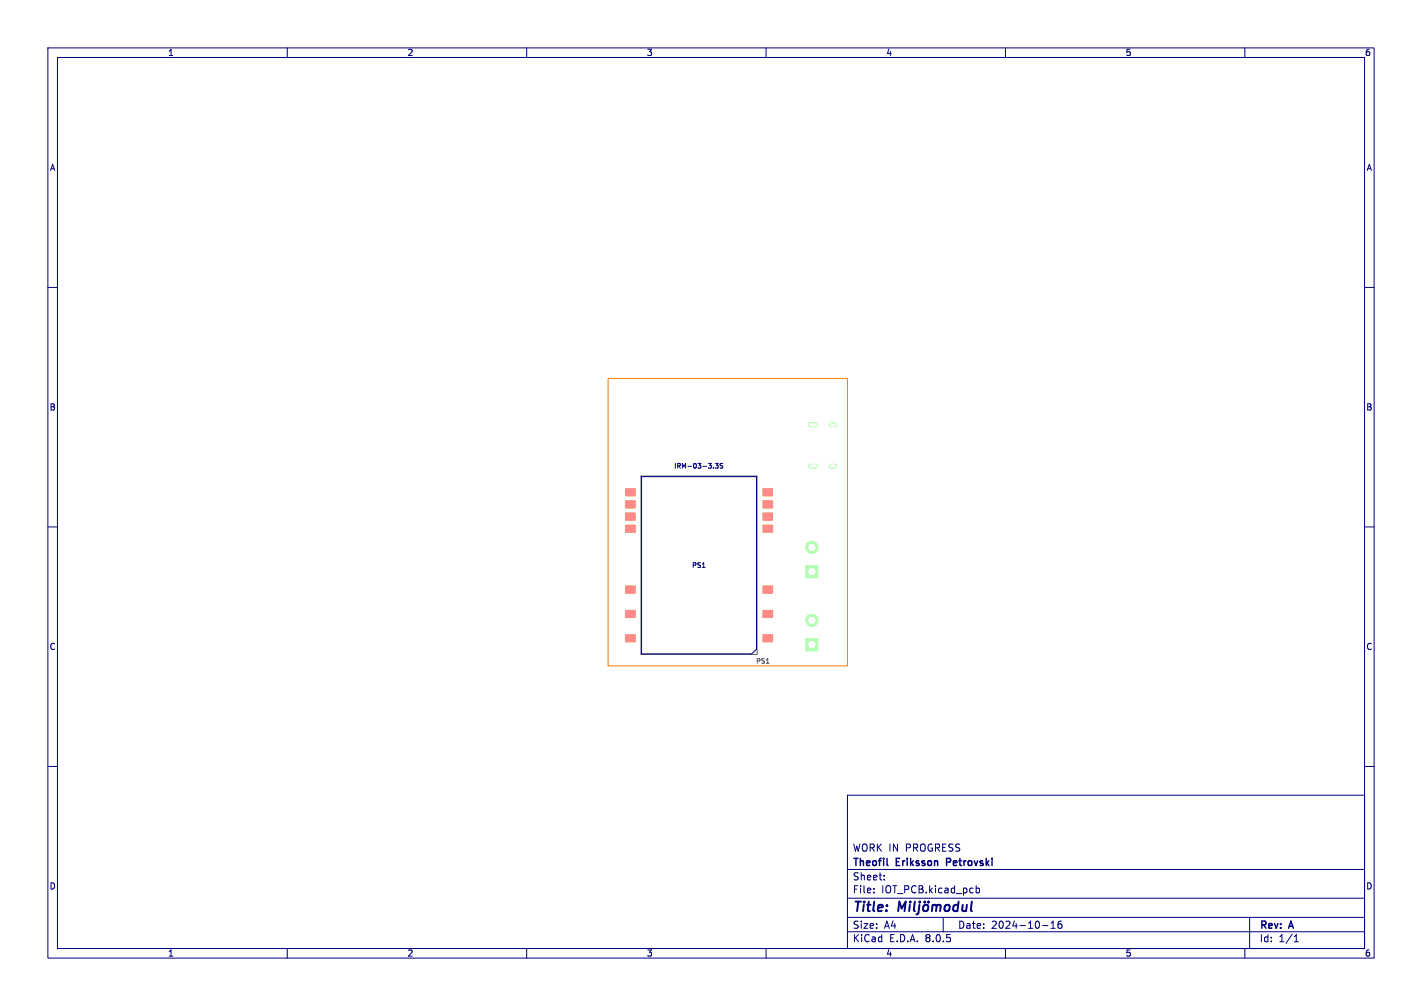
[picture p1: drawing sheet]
<svg xmlns="http://www.w3.org/2000/svg" width="297mm" height="210mm" viewBox="0 0 297 210" stroke-linecap="round" stroke-linejoin="round" font-family="sans-serif">
<g fill="#b3ffb3" stroke="#b3ffb3" stroke-width=".21">
<path d="M168.3 133.3h2.6v2.6h-2.6z"/>
<path d="M168.3 118h2.6v2.6h-2.6z"/>
<path d="M130.6 132.5h2.1v1.5h-2.1z"/>
<path d="M130.6 127.4h2.1v1.5h-2.1z"/>
<path d="M130.6 122.3h2.1v1.5h-2.1z"/>
<path d="M130.6 109.6h2.1v1.5h-2.1z"/>
<path d="M130.6 107.1h2.1v1.5h-2.1z"/>
<path d="M130.6 104.5h2.1v1.6h-2.1z"/>
<path d="M130.6 102h2.1v1.5h-2.1z"/>
<path d="M159.3 102h2.1v1.5h-2.1z"/>
<path d="M159.3 104.5h2.1v1.6h-2.1z"/>
<path d="M159.3 107.1h2.1v1.5h-2.1z"/>
<path d="M159.3 109.6h2.1v1.5h-2.1z"/>
<path d="M159.3 122.3h2.1v1.5h-2.1z"/>
<path d="M159.3 127.4h2.1v1.5h-2.1z"/>
<path d="M159.3 132.5h2.1v1.5h-2.1z"/>
<circle cx="169.6" cy="129.5" r="1.3"/>
<circle cx="169.6" cy="114.3" r="1.3"/>
</g>
<path d="M169.3 88.7h1.1M169.3 97.3h1.1M173.6 88.7h.8M173.6 97.3h.8" fill="none" stroke="#b3ffb3" stroke-width="1.1"/>
<g fill="#fff" stroke="#fff" stroke-width=".21">
<circle cx="173" cy="83" r="1.6"/>
<circle cx="169.6" cy="129.5" r=".65"/>
<circle cx="169.6" cy="134.6" r=".65"/>
<circle cx="169.6" cy="114.3" r=".65"/>
<circle cx="169.6" cy="119.3" r=".65"/>
<circle cx="170.3" cy="90.1" r=".33"/>
<circle cx="170.3" cy="95.9" r=".33"/>
</g>
<path d="M169.3 88.7h1.1M169.3 97.3h1.1M173.6 88.7h.8M173.6 97.3h.8" fill="none" stroke="#fff" stroke-width=".65"/>
<g fill="#ff8a8a" stroke="#ff8a8a" stroke-width=".21">
<path d="M130.6 132.5h2.1v1.5h-2.1z"/>
<path d="M130.6 127.4h2.1v1.5h-2.1z"/>
<path d="M130.6 122.3h2.1v1.5h-2.1z"/>
<path d="M130.6 109.6h2.1v1.5h-2.1z"/>
<path d="M130.6 107.1h2.1v1.5h-2.1z"/>
<path d="M130.6 104.5h2.1v1.6h-2.1z"/>
<path d="M130.6 102h2.1v1.5h-2.1z"/>
<path d="M159.3 102h2.1v1.5h-2.1z"/>
<path d="M159.3 104.5h2.1v1.6h-2.1z"/>
<path d="M159.3 107.1h2.1v1.5h-2.1z"/>
<path d="M159.3 109.6h2.1v1.5h-2.1z"/>
<path d="M159.3 122.3h2.1v1.5h-2.1z"/>
<path d="M159.3 127.4h2.1v1.5h-2.1z"/>
<path d="M159.3 132.5h2.1v1.5h-2.1z"/>
</g>
<path d="M133.9 99.4h24.2v37.2h-24.2z" fill="none" stroke="#626262" stroke-width=".21"/>
<g fill="none" stroke="#000080" stroke-width=".21">
<path d="M10 10h277v190h-277zM12 12h273v186h-273zM60 10v2M110 10v2M160 10v2M210 10v2M260 10v2M10 60h2M285 60h2M134 99.5h24v36l-1 1h-23zM149 97.6v.1M149.4 96.7h.6l-.3 .4 .3 .1v.4h-.6"/>
<path d="M151 96.8h-.6a.42 .42 0 0 0 .5 .6v.3h-.5M10 110h2M285 110h2M10 160h2M285 160h2M177 166h108v32h-108zM60 198v2M110 198v2M160 198v2M177 194.5h108M177 191.5h108M177 187.5h108"/>
<path d="M177 181.5h108M182.5 186.3v.1M182.5 185.5v.1M184.7 183.6v.1M184.7 182.8v.1M197 191.5v3M203.9 184.9v1.5M203.9 185.5l.4-.1 .3 .3-.1 .6h-.6M210 198v2M217.7 193.2h1.2M219.5 193.8h.9M219.5 192.7l.5-.4v1.5"/>
<path d="M221.7 192.3l-.5 .1a1.01 1.01 0 0 0 0 1.4l.5-.1 .1-.5-.3-.3h-.3l-.2 .3M260 198v2M261 191.5v6.5M270.3 196.6h.9M270.3 195.5l.4-.4v1.5"/>
</g>
<path d="M197.7 180h.6M198.3 179.2h-.6v1.5M185.3 180.6l.2 .1" fill="none" stroke="#000080" stroke-width=".3"/>
<path d="M127 79h50v60h-50z" fill="none" stroke="#ff8000" stroke-width=".21"/>
<g font-size="2.8" fill="#000080">
<text x="178" y="190.9">Title:</text>
<text x="187.7" y="190.9">Miljömodul</text>
</g>
<g font-size="2.1" fill="#000080">
<text x="178" y="178">WORK IN</text>
<text x="189.2" y="178">PROGRESS</text>
<text x="178" y="184">Sheet:</text>
<text x="178" y="181.2">Theofil</text>
<text x="187.2" y="181.2">Eriksson</text>
<text x="198.3" y="181.2">Petrovski</text>
<text x="178" y="186.7">File:</text>
<text x="184.1" y="186.7">IOT_PCB.kicad_pcb</text>
<text x="178" y="196.9">KiCad</text>
<text x="178" y="194.1">Size:</text>
<text x="184.7" y="194.1">A4</text>
<text x="185.7" y="196.9">E.D.A.</text>
<text x="193.3" y="196.9">8.0.5</text>
<text x="200" y="194.1">Date:</text>
<text x="207" y="194.1">2024-10-16</text>
<text x="263" y="194.3">Rev:</text>
<text x="263" y="196.9">Id:</text>
<text x="267.1" y="196.9">1/1</text>
<text x="269.4" y="194.3">A</text>
</g>
<g font-size="1.8" fill="#000080">
<text x="35" y="11.9">1</text>
<text x="85" y="11.9">2</text>
<text x="135" y="11.9">3</text>
<text x="185" y="11.9">4</text>
<text x="235" y="11.9">5</text>
<text x="285" y="11.9">6</text>
<text x="10.3" y="35.9">A</text>
<text x="285.4" y="35.9">A</text>
<text x="10.3" y="85.9">B</text>
<text x="285.3" y="85.9">B</text>
<text x="10.3" y="135.9">C</text>
<text x="285.3" y="135.9">C</text>
<text x="10.3" y="185.9">D</text>
<text x="285.3" y="185.9">D</text>
<text x="35" y="199.9">1</text>
<text x="85" y="199.9">2</text>
<text x="135" y="199.9">3</text>
<text x="185" y="199.9">4</text>
<text x="235" y="199.9">5</text>
<text x="285" y="199.9">6</text>
</g>
<g font-size="1.4" fill="#000080">
<text x="140.7" y="98">IRM-03-3.3S</text>
<text x="144.4" y="118.7">PS1</text>
</g>
<text font-size="1.4" fill="#626262" x="157.8" y="138.7">PS1</text>
</svg>
